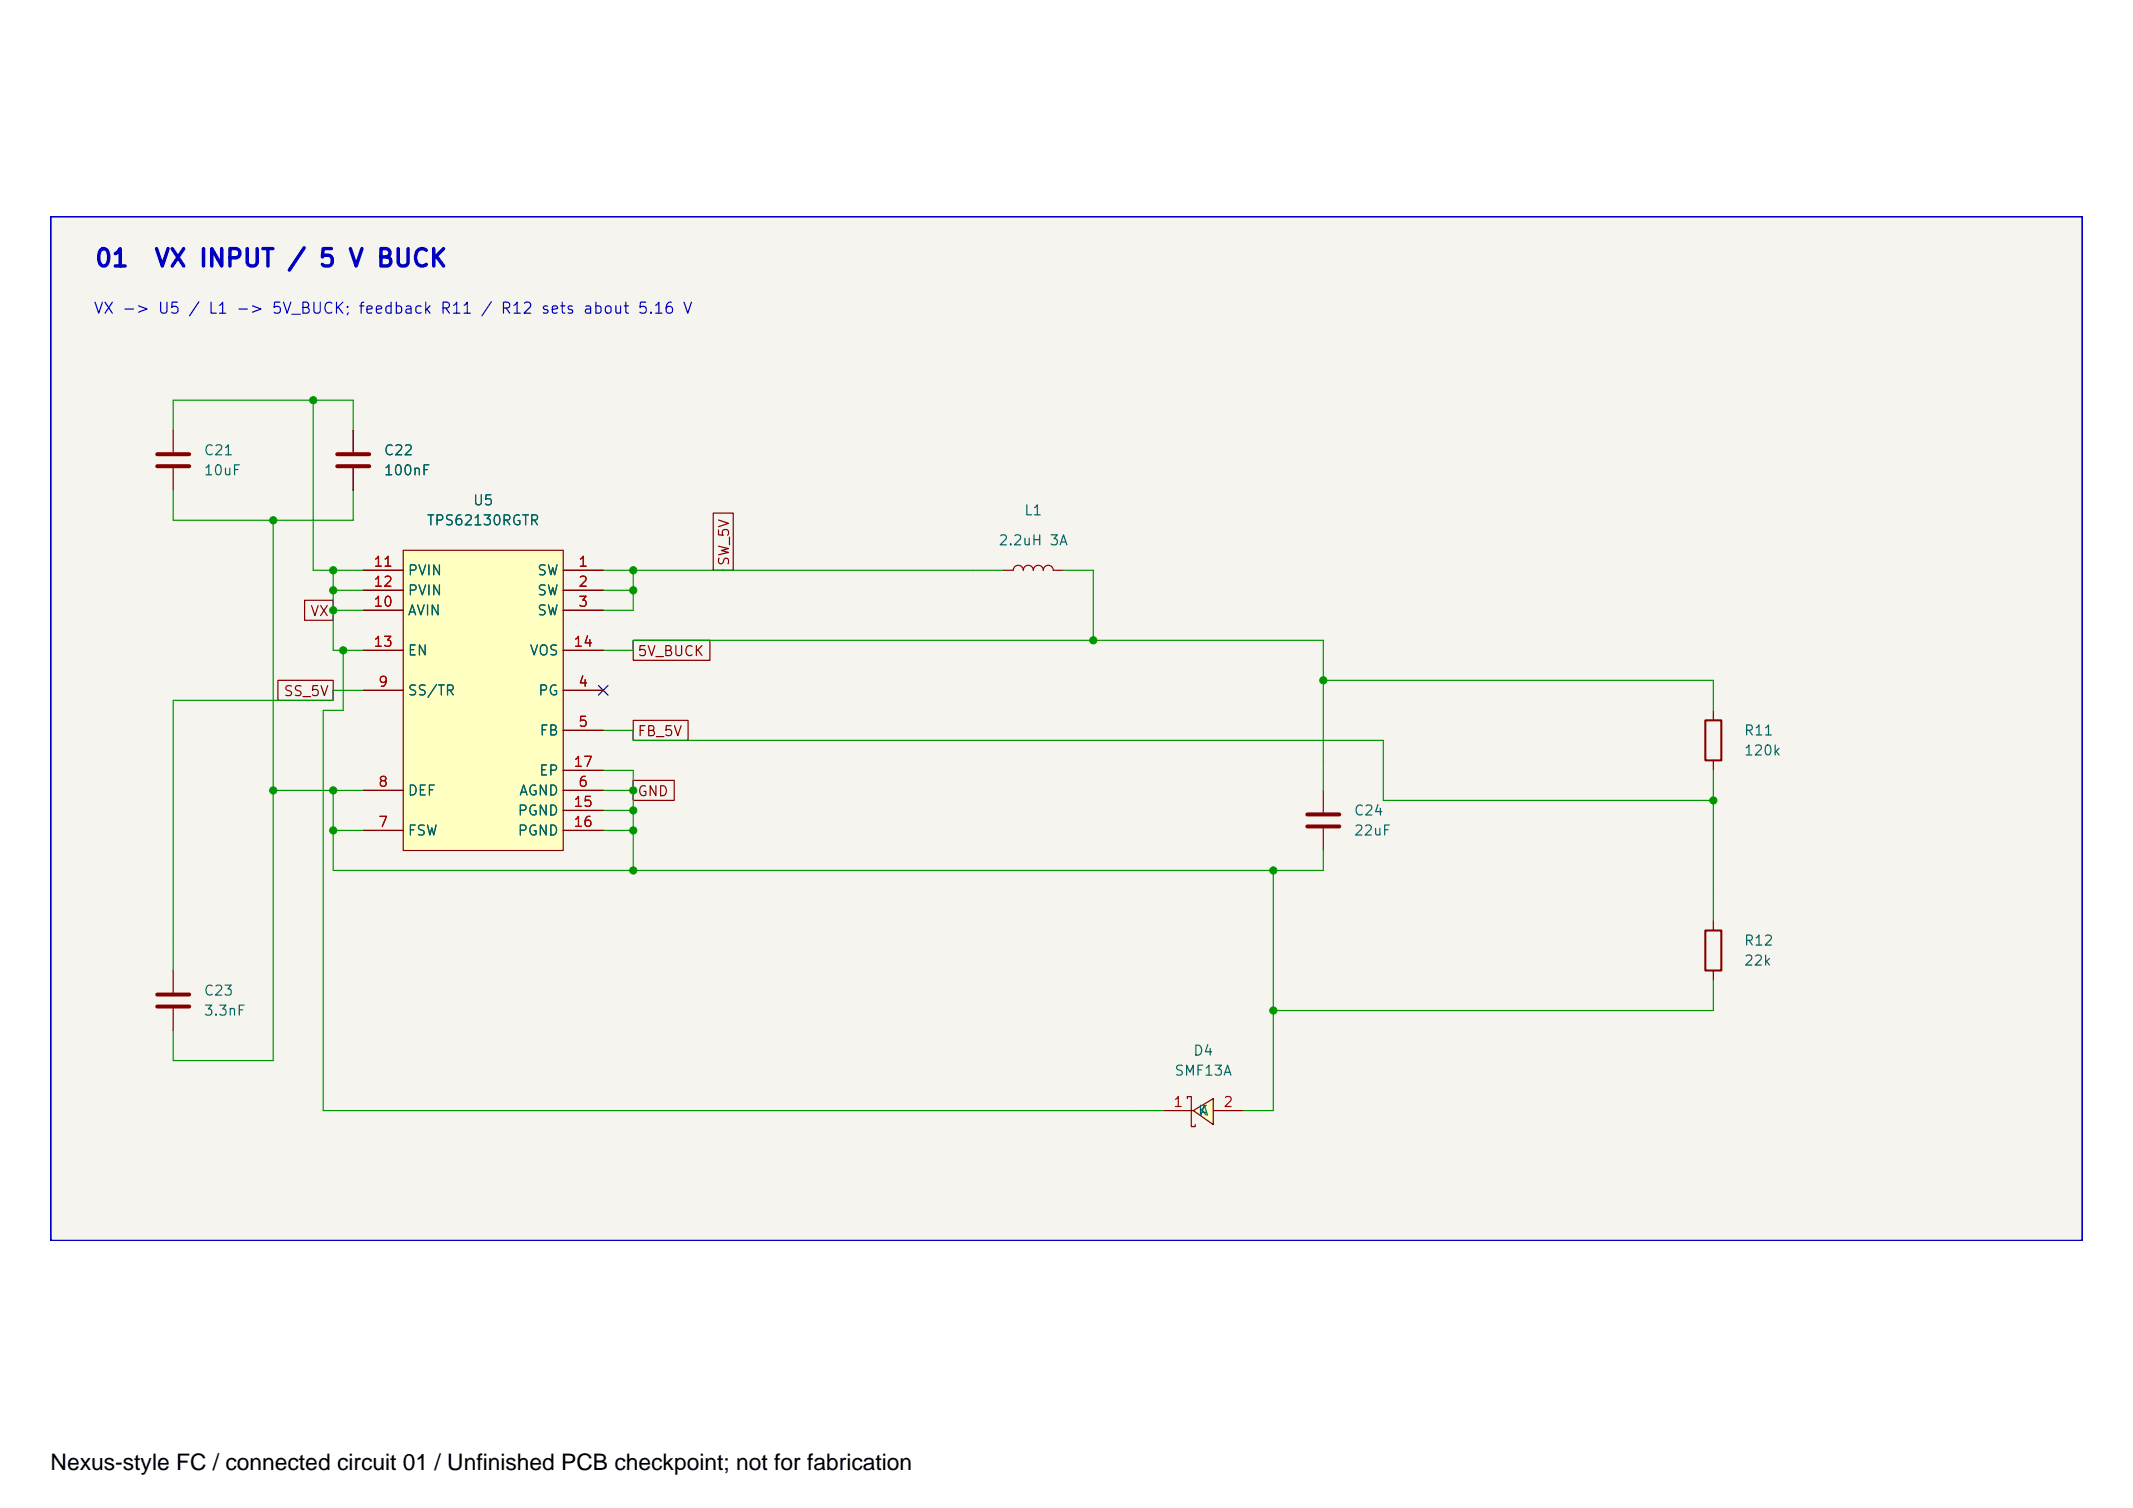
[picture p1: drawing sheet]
<svg xmlns="http://www.w3.org/2000/svg" width="297mm" height="210mm" viewBox="0 0 297 210" stroke-linecap="round" stroke-linejoin="round" font-family="sans-serif">
<path d="M7 30.1h283v142.7h-283z" fill="#f5f4ef" stroke="#f5f4ef" stroke-width=".14"/>
<path d="M237.5 129.5h2.2v5.6h-2.2z" fill="none" stroke="#840000" stroke-width=".28"/>
<path d="M184.3 110v3.1M184.3 115.3v3.1M24.1 135.1v3.1M238.6 128.1v1.4M238.6 135.1v1.4M24.1 140.4v3" fill="none" stroke="#840000" stroke-width=".17"/>
<path d="M182.1 113.4h4.4M182.1 115h4.4M21.9 138.4h4.4M21.9 140.1h4.4" fill="none" stroke="#840000" stroke-width=".56"/>
<path d="M166.2 154.6l2.8-1.7v3.6z" fill="#ffffc2"/>
<path d="M24.1 59.9v3M24.1 65.2v3M139.7 79.4h1.4a.7 .7 0 0 1 .7-.7 .7 .7 0 0 1 .7 .7 .7 .7 0 0 1 .7-.7 .7 .7 0 0 1 .7 .7 .7 .7 0 0 1 .7-.7 .7 .7 0 0 1 .7 .7 .7 .7 0 0 1 .7-.7 .7 .7 0 0 1 .7 .7h1.4M238.6 98.9v1.4M238.6 105.8v1.4M162 154.6h4.2M165.3 152.9v-.3h.6v4.2h.6v-.3M166.2 154.6l2.8-1.7v3.6zM169 154.6h4.1" fill="none" stroke="#840000" stroke-width=".17"/>
<path d="M21.9 63.2h4.4M21.9 64.9h4.4" fill="none" stroke="#840000" stroke-width=".56"/>
<path d="M237.5 100.3h2.2v5.5h-2.2z" fill="none" stroke="#840000" stroke-width=".28"/>
<path d="M56.2 76.6h22.2v41.8h-22.2z" fill="#ffffc2"/>
<g fill="none" stroke="#840000" stroke-width=".17">
<path d="M49.2 59.9v3M49.2 65.2v3M50.6 79.4h5.6M56.2 76.6h22.2v41.8h-22.2zM78.4 79.4h5.6M99.3 71.4h2.8v8h-2.8zM38.7 94.7h7.7v2.8h-7.7zM42.4 83.6h4v2.7h-4zM50.6 82.2h5.6M50.6 85h5.6M50.6 96.1h5.6M50.6 90.5h5.6"/>
<path d="M78.4 82.2h5.6M78.4 85h5.6M78.4 96.1h5.6M78.4 90.5h5.6M88.2 89.1h10.7v2.8h-10.7zM50.6 110h5.6M50.6 115.6h5.6M78.4 101.7h5.6M78.4 110h5.6M78.4 115.6h5.6M78.4 112.8h5.6M78.4 107.2h5.6"/>
<path d="M88.2 108.6h5.7v2.8h-5.7zM88.2 100.3h7.6v2.8h-7.6z"/>
</g>
<path d="M47 63.2h4.4M47 64.9h4.4" fill="none" stroke="#840000" stroke-width=".56"/>
<g fill="none" stroke="#009600" stroke-width=".17">
<path d="M24.1 59.9v-4.2h25.1v4.2M43.6 55.7v23.7h7M24.1 68.2v4.2h25.1v-4.2M38 72.4v75.2h-13.9v-4.2M46.4 79.4v11.1h4.2M84 79.4h55.7M88.2 79.4v5.6h-4.2M148.1 79.4h4.1v9.7M46.4 85h4.2M46.4 82.2h4.2M47.8 90.5v8.4h-2.8v55.7h117M50.6 96.1h-4.2v1.4h-22.3v37.6"/>
<path d="M84 90.5h4.2v-1.4h96.1v20.9M84 82.2h4.2M184.3 94.7h54.3v4.2M38 110h12.6M46.4 110v11.2h137.9v-2.8M46.4 115.6h4.2M84 101.7h4.2v1.4h104.4v8.3h46M84 107.2h4.2v14M84 110h4.2M84 115.6h4.2M84 112.8h4.2M238.6 107.2v20.9"/>
<path d="M177.3 121.2v33.4h-4.2M238.6 136.5v4.2h-61.3"/>
</g>
<path d="M83.3 95.4l1.4 1.4M84.7 95.4l-1.4 1.4" fill="none" stroke="#000084" stroke-width=".17"/>
<path d="M7.1 30.1h282.9v142.6h-282.9z" fill="none" stroke="#0000c2" stroke-width=".28"/>
<g fill="#009600" stroke="#009600" stroke-width=".14">
<circle cx="38" cy="72.4" r=".5"/>
<circle cx="43.6" cy="55.7" r=".5"/>
<circle cx="88.2" cy="82.2" r=".5"/>
<circle cx="177.3" cy="121.2" r=".5"/>
<circle cx="238.6" cy="111.4" r=".5"/>
<circle cx="177.3" cy="140.7" r=".5"/>
<circle cx="88.2" cy="112.8" r=".5"/>
<circle cx="88.2" cy="121.2" r=".5"/>
<circle cx="88.2" cy="115.6" r=".5"/>
<circle cx="152.2" cy="89.1" r=".5"/>
<circle cx="184.3" cy="94.7" r=".5"/>
<circle cx="88.2" cy="79.4" r=".5"/>
<circle cx="88.2" cy="110" r=".5"/>
<circle cx="46.4" cy="115.6" r=".5"/>
<circle cx="46.4" cy="110" r=".5"/>
<circle cx="38" cy="110" r=".5"/>
<circle cx="46.4" cy="82.2" r=".5"/>
<circle cx="46.4" cy="85" r=".5"/>
<circle cx="46.4" cy="79.4" r=".5"/>
<circle cx="47.8" cy="90.5" r=".5"/>
</g>
<text font-size="3.2" x="7.1" y="204.6">Nexus-style FC / connected circuit 01 / Unfinished PCB checkpoint; not for fabrication</text>
<g font-size="2.4" fill="#0000c2">
<text x="13.1" y="37.8">01</text>
<text x="21.3" y="37.8">VX INPUT / 5 V BUCK</text>
</g>
<text font-size="1.5" fill="#0000c2" x="12.9" y="44.1">VX -&gt; U5 / L1 -&gt; 5V_BUCK; feedback R11 / R12 sets about 5.16 V</text>
<g font-size="1.4" fill="#006464">
<text x="28.3" y="63.7">C21</text>
<text x="53.3" y="63.7">C22</text>
<text x="28.3" y="66.5">10uF</text>
<text x="53.3" y="66.5">100nF</text>
<text x="65.8" y="70.7">U5</text>
<text x="59.3" y="73.5">TPS62130RGTR</text>
<text x="138.9" y="76.3">2.2uH 3A</text>
<text x="142.5" y="72.1">L1</text>
<text x="56.7" y="80.4">PVIN</text>
<text x="56.7" y="83.2">PVIN</text>
<text x="74.7" y="80.4">SW</text>
<text x="74.7" y="83.2">SW</text>
<text x="56.7" y="86">AVIN</text>
<text x="74.7" y="86">SW</text>
<text x="56.7" y="91.6">EN</text>
<text x="73.6" y="91.6">VOS</text>
<text x="56.7" y="97.1">SS/TR</text>
<text x="74.8" y="97.1">PG</text>
<text x="75" y="102.7">FB</text>
<text x="242.8" y="102.7">R11</text>
<text x="242.8" y="105.5">120k</text>
<text x="56.7" y="111.1">DEF</text>
<text x="72" y="113.9">PGND</text>
<text x="72.2" y="111.1">AGND</text>
<text x="75" y="108.3">EP</text>
<text x="188.4" y="113.9">C24</text>
<text x="56.7" y="116.6">FSW</text>
<text x="72" y="116.6">PGND</text>
<text x="188.4" y="116.6">22uF</text>
<text x="242.8" y="132">R12</text>
<text x="242.8" y="134.8">22k</text>
<text x="28.3" y="138.9">C23</text>
<text x="28.3" y="141.7">3.3nF</text>
<text x="166.1" y="147.3">D4</text>
<text x="163.5" y="150.1">SMF13A</text>
<text x="166.7" y="155.6">K</text>
<text x="167" y="155.6">A</text>
</g>
<g font-size="1.4" fill="#a90000">
<text x="51.9" y="79.2">11</text>
<text x="51.9" y="82">12</text>
<text x="80.4" y="79.2">1</text>
<text x="80.4" y="82">2</text>
<text x="51.9" y="84.8">10</text>
<text x="80.4" y="84.8">3</text>
<text x="51.9" y="90.4">13</text>
<text x="52.6" y="95.9">9</text>
<text x="79.8" y="90.4">14</text>
<text x="80.4" y="95.9">4</text>
<text x="80.4" y="101.5">5</text>
<text x="79.8" y="107.1">17</text>
<text x="52.6" y="109.9">8</text>
<text x="79.8" y="112.7">15</text>
<text x="80.4" y="109.9">6</text>
<text x="52.6" y="115.4">7</text>
<text x="79.8" y="115.4">16</text>
<text x="163.3" y="154.4">1</text>
<text x="170.2" y="154.4">2</text>
</g>
<g font-size="1.4" fill="#840000">
<text x="101.9" y="78.9" transform="rotate(-90 101.9 78.9)">SW_5V</text>
<text x="43.1" y="86.1">VX</text>
<text x="88.7" y="91.7">5V_BUCK</text>
<text x="39.4" y="97.2">SS_5V</text>
<text x="88.7" y="102.8">FB_5V</text>
<text x="88.7" y="111.2">GND</text>
</g>
</svg>
